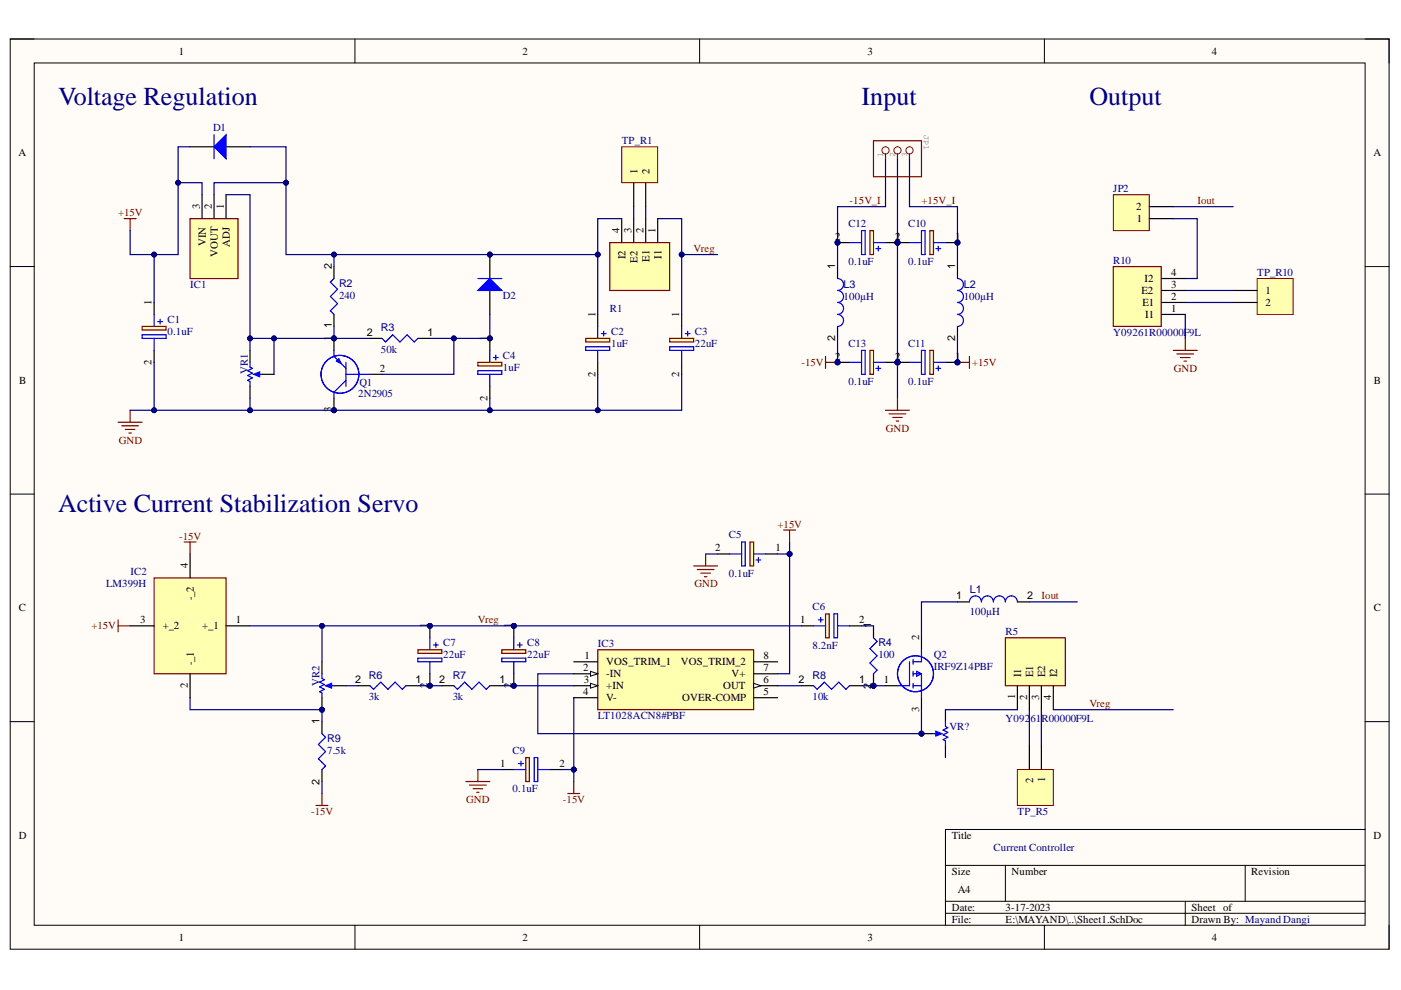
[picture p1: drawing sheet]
# Altium project Laser_Current Controller_LM399.PrjPcb
1 sheet, 41 parts. Net scope: global (net labels, ports and power ports of the same name join across sheets).
Board files: PCB1.PcbDoc, PCB2.PcbDoc

## Sheet Sheet1.SchDoc
size A4; SheetNumber: 1; SheetTotal: 1

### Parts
C1  value 0.1uF  [CAPPRD200W65D525H1250]  (hidden comment: RFS-16V100ME3#5)
C2  value 1uF  [CAPPRD200W65D525H1250]  (hidden comment: RFS-16V100ME3#5)
C3  value 22uF  [CAPPRD200W65D525H1250]  (hidden comment: RFS-16V100ME3#5)
C4  value 1uF  [CAPPRD200W65D525H1250]  (hidden comment: RFS-16V100ME3#5)
C5  value 0.1uF  [CAPPRD200W65D525H1250]  (hidden comment: RFS-16V100ME3#5)
C6  value 8.2nF  [CAPPRD200W65D525H1250]  (hidden comment: RFS-16V100ME3#5)
C7  value 22uF  [CAPPRD200W65D525H1250]  (hidden comment: RFS-16V100ME3#5)
C8  value 22uF  [CAPPRD200W65D525H1250]  (hidden comment: RFS-16V100ME3#5)
C9  value 0.1uF  [CAPPRD200W65D525H1250]  (hidden comment: RFS-16V100ME3#5)
C10  value 0.1uF  [CAPPRD200W65D525H1250]  (hidden comment: RFS-16V100ME3#5)
C11  value 0.1uF  [CAPPRD200W65D525H1250]  (hidden comment: RFS-16V100ME3#5)
C12  value 0.1uF  [CAPPRD200W65D525H1250]  (hidden comment: RFS-16V100ME3#5)
C13  value 0.1uF  [CAPPRD200W65D525H1250]  (hidden comment: RFS-16V100ME3#5)
D1  1N4148  [NXP-SOD27-2_V]  (value not drawn)
D2  1N4148  [NXP-SOD27-2_V]  (value not drawn)
IC1  LM317AT_NOPB  [TO254P470X1028X1955-3P]  (value not drawn)
IC2  LM399H  [LM399H]
IC3  LT1028ACN8#PBF  [DIP794W53P254L1016H394Q8N]
JP1  PIN HEADER  [1X03]  (value not drawn)
JP2  Header 2  [HDR1X2]  (value not drawn)
L1  value 100µH  [INDR62-500-1100X850X1100]  (hidden comment: RL622-101K-RC)
L2  value 100µH  [INDR62-500-1100X850X1100]  (hidden comment: RL622-101K-RC)
L3  value 100µH  [INDR62-500-1100X850X1100]  (hidden comment: RL622-101K-RC)
Q1  2N2905  [2N2905]
Q2  IRF9Z14PBF  [TO254P465X1024X2050-3P]
R1  Y09261R00000F9L  [TO254P401X1016X2196-4P]  (value not drawn)
R2  value 240  [RESA60-630X240]  (hidden comment: MFR-25FBF52-475K)
R3  value 50k  [RESA60-630X240]  (hidden comment: MFR-25FBF52-475K)
R4  value 100  [RESA60-630X240]  (hidden comment: MFR-25FBF52-475K)
R5  Y09261R00000F9L  [TO254P401X1016X2196-4P]
R6  value 3k  [RESA60-630X240]  (hidden comment: MFR-25FBF52-475K)
R7  value 3k  [RESA60-630X240]  (hidden comment: MFR-25FBF52-475K)
R8  value 10k  [RESA60-630X240]  (hidden comment: MFR-25FBF52-475K)
R9  value 7.5k  [RESA60-630X240]  (hidden comment: MFR-25FBF52-475K)
R10  Y09261R00000F9L  [TO254P401X1016X2196-4P]
TP_R1  Header 2  [HDR1X2]  (value not drawn)
TP_R5  Header 2  [HDR1X2]  (value not drawn)
TP_R10  Header 2  [HDR1X2]  (value not drawn)
VR1  3296W-1-103LF  [BOUR-3296W]  (value not drawn)
VR2  3296W-1-103LF  [BOUR-3296W]  (value not drawn)
VR?  3296W-1-103LF  [BOUR-3296W]  (value not drawn)

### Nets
+15V: C1.1(+) C5.1(+) C11.1(+) D1.2(K) IC1.3(VIN) IC2.3(+_2) IC3.7(V+) L2.2
-15V: C9.2(-) C13.2(-) IC2.4(-_2) IC3.4(V-) L3.2 R9.2
GND: C1.2(-) C2.2(-) C3.2(-) C4.2(-) C5.2(-) C9.1(+) C10.2(-) C11.2(-) C12.1(+) C13.1(+) JP1.2 Q1.3(C) R10.1(I1) VR1.1(CCW)
+15V_I: C10.1(+) JP1.3 L2.1
-15V_I: C12.2(-) JP1.1 L3.1
Iout: JP2.2 L1.2
Vreg: C3.1(+) C6.1(+) C7.1(+) C8.1(+) IC2.1(+_1) R1.1(I1) R5.4(I2) VR2.3(CW)
NetC2_1: C2.1(+) D1.1(A) D2.2(K) IC1.2(VOUT) R1.4(I2) R2.2
NetC4_1: C4.1(+) D2.1(A) Q1.2(B) R3.1
NetC6_2: C6.2(-) R4.1
NetC7_2: C7.2(-) R6.1 R7.2
NetC8_2: C8.2(-) IC3.3(+IN) R7.1
NetIC1_1: IC1.1(ADJ) Q1.1(E) R2.1 R3.2 VR1.2(S) VR1.3(CW)
NetIC2_2: IC2.2(-_1) R9.1 VR2.1(CCW)
NetIC3_2: IC3.2(-IN) Q2.3(S) VR?.2(S)
NetIC3_6: IC3.6(OUT) R8.2
NetJP2_1: JP2.1 R10.4(I2)
NetL1_1: L1.1 Q2.2(D)
NetQ2_1: Q2.1(G) R4.2 R8.1
NetR1_2: R1.2(E1) TP_R1.2
NetR1_3: R1.3(E2) TP_R1.1
NetR5_1: R5.1(I1) VR?.1(CCW)
NetR5_2: R5.2(E1) TP_R5.2
NetR5_3: R5.3(E2) TP_R5.1
NetR6_2: R6.2 VR2.2(S)
NetR10_2: R10.2(E1) TP_R10.2
NetR10_3: R10.3(E2) TP_R10.1

Not connected (* = marked no-connect by the designer): IC3 1(VOS_TRIM_1) 5(OVER-COMP) 8(VOS_TRIM_2); VR? 3(CW)

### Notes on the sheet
- (near D1) Voltage Regulation
- (near JP1) Input
- Output
- Active Current Stabilization Servo
- Current Controller
- Mayand Dangi
